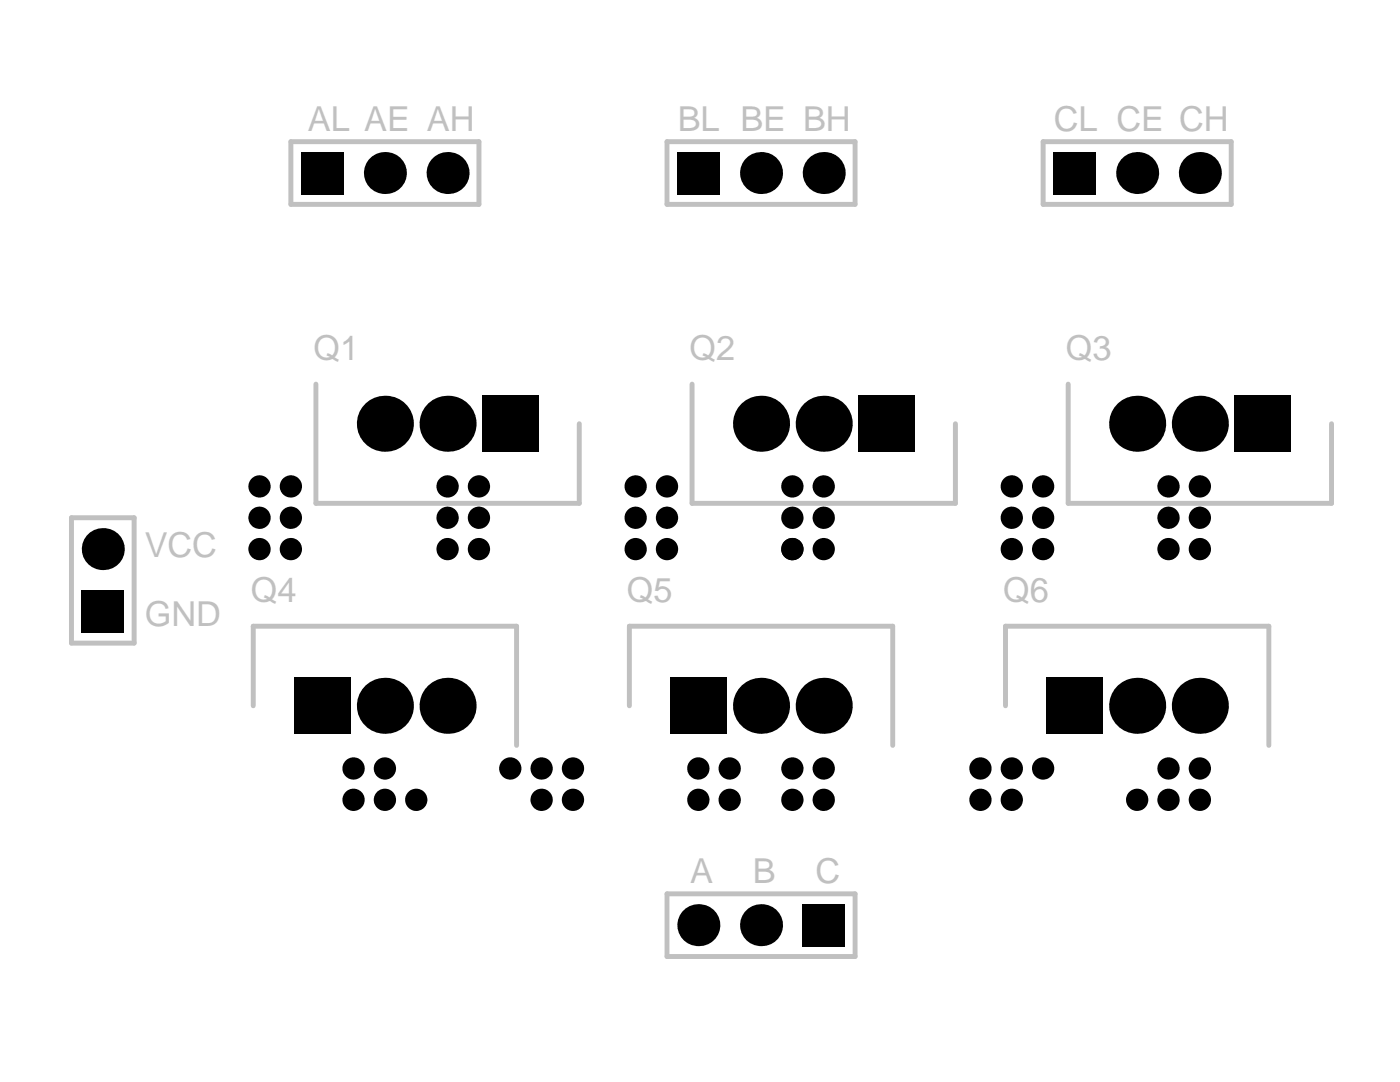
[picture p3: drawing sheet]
<svg xmlns="http://www.w3.org/2000/svg" width="279mm" height="216mm" viewBox="0 0 279 216" stroke-linecap="round" stroke-linejoin="round" font-family="sans-serif">
<g fill="#000">
<circle cx="76.8" cy="34.5" r="4.2"/>
<circle cx="89.3" cy="34.5" r="4.2"/>
<circle cx="151.9" cy="34.5" r="4.2"/>
<circle cx="164.4" cy="34.5" r="4.2"/>
<circle cx="226.9" cy="34.5" r="4.2"/>
<circle cx="239.5" cy="34.5" r="4.2"/>
<circle cx="51.8" cy="97.1" r="2.22"/>
<circle cx="58.1" cy="97.1" r="2.22"/>
<circle cx="76.8" cy="84.6" r="5.6"/>
<circle cx="89.3" cy="97.1" r="2.22"/>
<circle cx="89.3" cy="84.6" r="5.6"/>
<circle cx="95.6" cy="97.1" r="2.22"/>
<circle cx="126.9" cy="97.1" r="2.22"/>
<circle cx="133.1" cy="97.1" r="2.22"/>
<circle cx="151.9" cy="84.6" r="5.6"/>
<circle cx="158.1" cy="97.1" r="2.22"/>
<circle cx="164.4" cy="97.1" r="2.22"/>
<circle cx="164.4" cy="84.6" r="5.6"/>
<circle cx="201.9" cy="97.1" r="2.22"/>
<circle cx="208.2" cy="97.1" r="2.22"/>
<circle cx="226.9" cy="84.6" r="5.6"/>
<circle cx="233.2" cy="97.1" r="2.22"/>
<circle cx="239.5" cy="97.1" r="2.22"/>
<circle cx="239.5" cy="84.6" r="5.6"/>
<circle cx="20.5" cy="109.6" r="4.2"/>
<circle cx="51.8" cy="109.6" r="2.22"/>
<circle cx="51.8" cy="103.3" r="2.22"/>
<circle cx="58.1" cy="109.6" r="2.22"/>
<circle cx="58.1" cy="103.3" r="2.22"/>
<circle cx="89.3" cy="109.6" r="2.22"/>
<circle cx="89.3" cy="103.3" r="2.22"/>
<circle cx="95.6" cy="109.6" r="2.22"/>
<circle cx="95.6" cy="103.3" r="2.22"/>
<circle cx="126.9" cy="109.6" r="2.22"/>
<circle cx="126.9" cy="103.3" r="2.22"/>
<circle cx="133.1" cy="109.6" r="2.22"/>
<circle cx="133.1" cy="103.3" r="2.22"/>
<circle cx="158.1" cy="109.6" r="2.22"/>
<circle cx="158.1" cy="103.3" r="2.22"/>
<circle cx="164.4" cy="109.6" r="2.22"/>
<circle cx="164.4" cy="103.3" r="2.22"/>
<circle cx="201.9" cy="109.6" r="2.22"/>
<circle cx="201.9" cy="103.3" r="2.22"/>
<circle cx="208.2" cy="109.6" r="2.22"/>
<circle cx="208.2" cy="103.3" r="2.22"/>
<circle cx="233.2" cy="109.6" r="2.22"/>
<circle cx="233.2" cy="103.3" r="2.22"/>
<circle cx="239.5" cy="109.6" r="2.22"/>
<circle cx="239.5" cy="103.3" r="2.22"/>
<circle cx="70.6" cy="159.6" r="2.22"/>
<circle cx="70.6" cy="153.3" r="2.22"/>
<circle cx="76.8" cy="153.3" r="2.22"/>
<circle cx="76.8" cy="159.6" r="2.22"/>
<circle cx="76.8" cy="140.8" r="5.6"/>
<circle cx="83.1" cy="159.6" r="2.22"/>
<circle cx="89.3" cy="140.8" r="5.6"/>
<circle cx="101.8" cy="153.3" r="2.22"/>
<circle cx="108.1" cy="159.6" r="2.22"/>
<circle cx="108.1" cy="153.3" r="2.22"/>
<circle cx="114.3" cy="153.3" r="2.22"/>
<circle cx="114.3" cy="159.6" r="2.22"/>
<circle cx="139.4" cy="153.3" r="2.22"/>
<circle cx="139.4" cy="159.6" r="2.22"/>
<circle cx="145.6" cy="153.3" r="2.22"/>
<circle cx="145.6" cy="159.6" r="2.22"/>
<circle cx="151.9" cy="140.8" r="5.6"/>
<circle cx="158.1" cy="159.6" r="2.22"/>
<circle cx="158.1" cy="153.3" r="2.22"/>
<circle cx="164.4" cy="159.6" r="2.22"/>
<circle cx="164.4" cy="153.3" r="2.22"/>
<circle cx="164.4" cy="140.8" r="5.6"/>
<circle cx="195.7" cy="159.6" r="2.22"/>
<circle cx="195.7" cy="153.3" r="2.22"/>
<circle cx="201.9" cy="153.3" r="2.22"/>
<circle cx="201.9" cy="159.6" r="2.22"/>
<circle cx="208.2" cy="153.3" r="2.22"/>
<circle cx="226.9" cy="159.6" r="2.22"/>
<circle cx="226.9" cy="140.8" r="5.6"/>
<circle cx="233.2" cy="159.6" r="2.22"/>
<circle cx="233.2" cy="153.3" r="2.22"/>
<circle cx="239.5" cy="159.6" r="2.22"/>
<circle cx="239.5" cy="153.3" r="2.22"/>
<circle cx="239.5" cy="140.8" r="5.6"/>
<circle cx="139.4" cy="184.6" r="4.2"/>
<circle cx="151.9" cy="184.6" r="4.2"/>
</g>
<g fill="#000">
<path d="M60.1 30.3h8.4v8.4h-8.4z" fill-rule="evenodd"/>
<path d="M135.2 30.3h8.4v8.4h-8.4z" fill-rule="evenodd"/>
<path d="M210.2 30.3h8.4v8.4h-8.4z" fill-rule="evenodd"/>
<path d="M96.2 79h11.2v11.1h-11.2z" fill-rule="evenodd"/>
<path d="M171.3 79h11.2v11.1h-11.2z" fill-rule="evenodd"/>
<path d="M246.4 79h11.2v11.1h-11.2z" fill-rule="evenodd"/>
<path d="M16.3 117.9h8.4v8.4h-8.4z" fill-rule="evenodd"/>
<path d="M58.7 135.2h11.2v11.2h-11.2z" fill-rule="evenodd"/>
<path d="M133.8 135.2h11.2v11.2h-11.2z" fill-rule="evenodd"/>
<path d="M208.8 135.2h11.2v11.2h-11.2z" fill-rule="evenodd"/>
<path d="M160.2 180.4h8.4v8.4h-8.4z" fill-rule="evenodd"/>
</g>
<path d="M58.1 28.3h37.5v12.5h-37.5zM133.1 28.3h37.5v12.5h-37.5zM208.2 28.3h37.5v12.5h-37.5zM63 76.6v23.8h52.6v-15.8M138.1 76.6v23.8h52.6v-15.8M213.2 76.6v23.8h52.5v-15.8M14.3 103.3h12.5v25h-12.5zM50.5 140.8v-15.8h52.6v23.7M125.6 140.8v-15.8h52.6v23.7M200.7 140.8v-15.8h52.5v23.7M133.1 178.4h37.5v12.5h-37.5z" fill="none" stroke="#c0c0c0" stroke-width=".98"/>
<g font-size="6.9" fill="#c0c0c0">
<text x="61.4" y="26.1">AL AE AH</text>
<text x="135.2" y="26.1">BL BE BH</text>
<text x="210.3" y="26.1">CL CE CH</text>
<text x="62.6" y="71.9">Q1</text>
<text x="137.6" y="71.9">Q2</text>
<text x="212.7" y="71.9">Q3</text>
<text x="28.9" y="111.2">VCC</text>
<text x="28.9" y="124.9">GND</text>
<text x="50" y="120.2">Q4</text>
<text x="125.1" y="120.2">Q5</text>
<text x="200.2" y="120.2">Q6</text>
<text x="137.7" y="176.2">A</text>
<text x="150.3" y="176.2">B</text>
<text x="162.8" y="176.2">C</text>
</g>
</svg>
